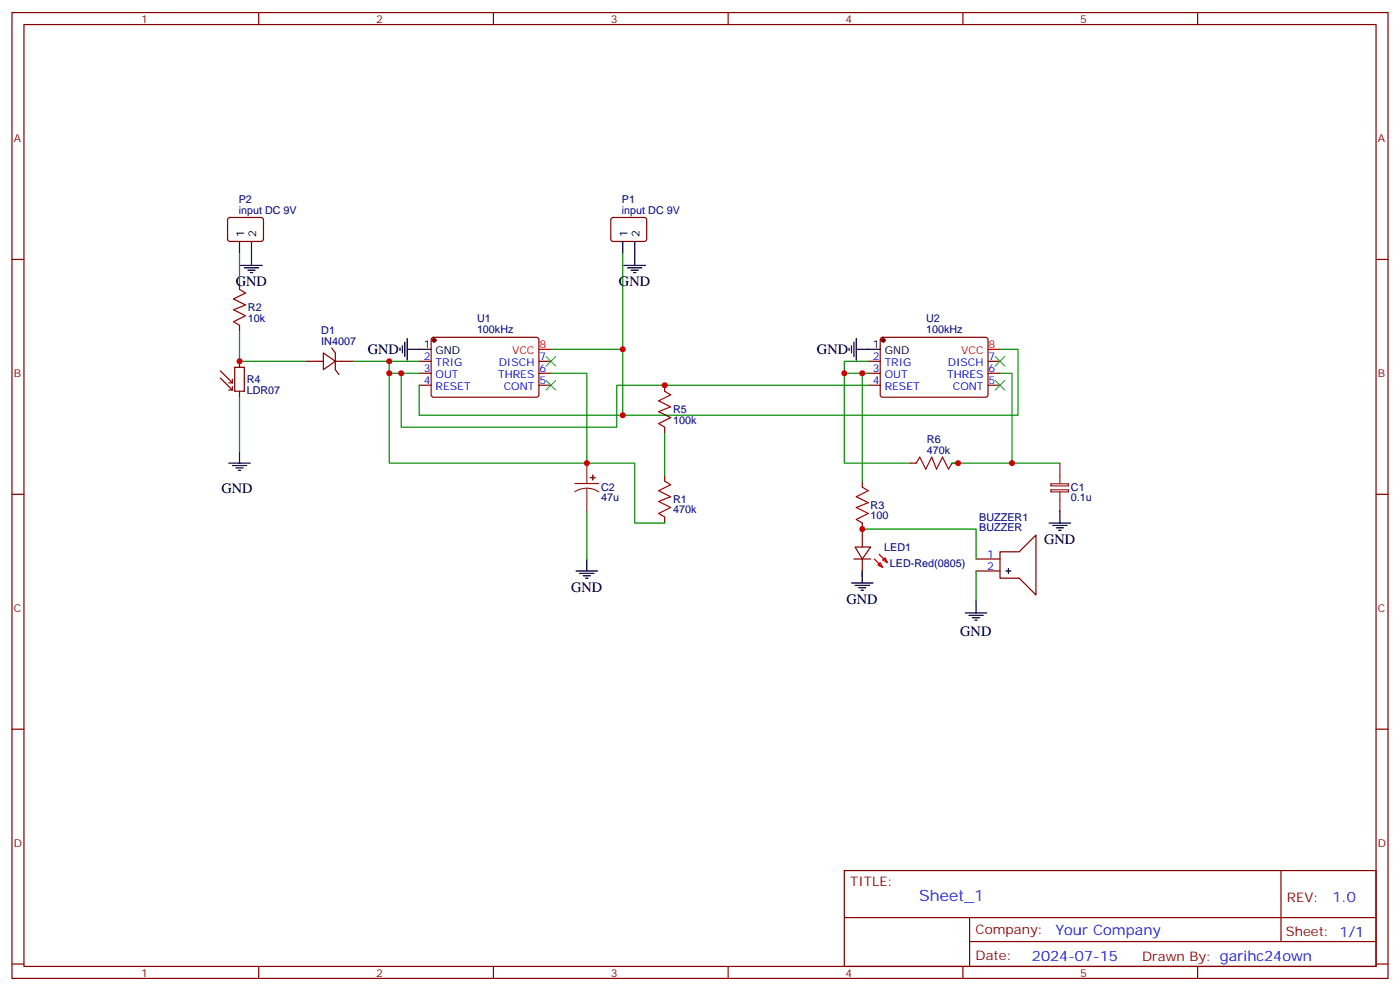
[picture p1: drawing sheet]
<svg xmlns="http://www.w3.org/2000/svg" width="412mm" height="292mm" viewBox="0 0 412 292" stroke-linecap="round" stroke-linejoin="round" font-family="sans-serif">
<g fill="none" stroke="#870000" stroke-width=".35">
<path d="M3.5 3.7h405.4v284.3h-405.4zM7.1 7.2h398.2v277.3h-398.2zM76.2 3.7v3.5M145.3 3.7v3.5M214.5 3.7v3.5M283.6 3.7v3.5M352.8 3.7v3.5M3.5 76.4h3.6M67.3 64.2l.4-.2 9.5 .1 .4 .6-.1 6-.6 .4-9.4-.1-.5-.6v-5.7zM180.2 64.2l.4-.2 9.5 .1 .4 .6-.1 6-.6 .4-9.5-.1-.4-.6v-5.7zM405.3 76.4h3.6M70.6 83.4v1.8"/>
<path d="M70.6 95.8v1.7M127.2 99.5l.5-.2 30.6 .1 .4 .6v16.5l-.7 .4h-30.6l-.4-.7v-16.2zM259.5 99.5l.5-.2 30.6 .1 .4 .6v16.5l-.7 .4h-30.6l-.4-.7v-16.2zM90 106.4h5.2M95.2 103.9l3.6 2.5-3.6 2.4zM97.7 102.5l1.1 1.4v4.9l1 1.4M98.8 106.4h5.3M123.5 106.4h3.5M123.5 109.9h3.5M123.5 113.4h3.5M158.7 106.4h3.6M158.7 109.9h3.6"/>
<path d="M158.7 113.4h3.6M195.8 113.4v1.8M255.8 106.4h3.5M255.8 109.9h3.5M255.8 113.4h3.5M291 106.4h3.6M291 109.9h3.6M291 113.4h3.6M195.8 125.8v1.7M195.8 139.9v1.7M268.1 136.3h1.8M280.5 136.3h1.7"/>
<path d="M3.5 145.5h3.6M195.8 152.2v1.8M254 141.6v1.8M254 154v7M405.3 145.5h3.6M251.5 164.6h5M251.9 161h4.6l-2.5 3.6zM254 164.6v5.3M287.5 164.6h7.1M287.5 168.1h7.1M294.6 162.5h5.6l5-5v17.7l-5-5h-5.6zM3.5 214.7h3.6"/>
<path d="M405.3 214.7h3.6M248.7 256.3h156.6v28.2h-156.6zM377.3 256.3v20.9M248.7 270.1h156.5M285.6 277.2h119.6M285.6 270.1v14.2M3.5 283.8h3.6M76.2 284.5v3.5M145.3 284.5v3.5M214.5 284.5v3.5M283.6 284.5v3.5M352.8 284.5v3.5"/>
<path d="M405.3 283.8h3.6"/>
</g>
<g fill="#870000" stroke="#870000" stroke-width=".35">
<circle cx="127.9" cy="100.2" r=".53"/>
<circle cx="260.2" cy="100.2" r=".53"/>
</g>
<g fill="none" stroke="#000" stroke-width=".35">
<path d="M70.6 71.1v3.5M70.9 78.1h6.4M72 78.8h4.2M73 79.6h2.1M74.1 71.1v7M183.4 71.1v3.5M183.8 78.1h6.3M184.9 78.8h4.2M185.9 79.6h2.1M187 71.1v7M73.7 80.3h.7M119.9 99.7v6.3"/>
<path d="M186.6 80.3h.7M252.2 99.7v6.3M117.8 102.5v.7M118.5 101.8v2.1M119.2 100.7v4.3M119.9 102.8h7.1M250.1 102.5v.7M250.8 101.8v2.1M251.5 100.7v4.3M252.2 102.8h7.1M67.4 136.3h6.3M68.4 137.1h4.3"/>
<path d="M69.5 137.8h2.1M70.2 138.5h.7M70.6 132.8v3.5M309 154h6.4M310.1 154.7h4.2M311.1 155.4h2.2M311.9 156.1h.7M312.2 150.5v3.5M169.7 168.1h6.3M170.7 168.8h4.3M171.8 169.5h2.1M172.5 170.2h.7"/>
<path d="M172.9 164.6v3.5M250.8 171.6h6.4M251.9 172.3h4.2M252.9 173h2.2M253.6 173.7h.8M254 168.1v3.5M287.5 176.9v3.5M296.3 168.1h1.4M297 167.4v1.4M284.3 180.4h6.4M285.4 181.2h4.2M286.5 181.9h2.1"/>
<path d="M287.2 182.6h.7"/>
</g>
<path d="M158.7 102.8h3.6M291 102.8h3.6M257.5 164.6l2.5 2.4M258.9 163.2l2.5 2.4M259.3 165.6l.7 1.4-1.4-.7zM260 164.9l.7-.7 .7 1.4z" fill="none" stroke="#f00" stroke-width=".35"/>
<g fill="none" stroke="#008700" stroke-width=".35">
<path d="M70.6 74.6v8.8M183.4 74.6v28.2h-21.1M70.6 97.5v8.9h19.4M70.6 116.9v15.9M104.1 106.4h19.4M114.7 106.4v3.5h8.8M114.7 109.9v26.4h58.2v-26.4h-10.6M118.2 109.9v15.9h63.5v-12.4h74.1M183.4 102.8v19.4h-59.9v-8.8M248.7 109.9v26.4h19.4M254 109.9v31.7M255.8 106.4h-7.1v3.5h7.1"/>
<path d="M294.6 102.8h5.3v19.4h-116.5M294.6 109.9h3.5v26.4h14.1M172.9 136.3h14.1v17.7h8.8M195.8 127.5v12.4M280.5 136.3h17.6M172.9 150.5v14.1M254 155.8h33.5v8.8M287.5 168.1v8.8"/>
</g>
<path d="M70.6 85.2l1.7 1.1-3.5 1.7 3.5 1.8-3.5 1.4 3.5 1.8-3.5 1.7 1.8 1.1M195.8 115.2l1.8 1-3.6 1.8 3.6 1.8-3.6 1.4 3.6 1.7-3.6 1.8 1.8 1.1M269.9 136.3l1-1.7 1.8 3.5 1.8-3.5 1.4 3.5 1.7-3.5 1.8 3.5 1.1-1.8M195.8 141.6l1.8 1.1-3.6 1.8 3.6 1.7-3.6 1.4 3.6 1.8-3.6 1.8 1.8 1M254 143.4l1.8 1.1-3.6 1.7 3.6 1.8-3.6 1.4 3.6 1.8-3.6 1.7 1.8 1.1" fill="none" stroke="#a10000" stroke-width=".35"/>
<path d="M64.9 111.3l3.5 3.5M64.9 109.2l3.5 3.5M67.4 114.8h1M67.4 112.7h1M68.4 111.7v1M68.4 113.8v1M69.1 108.1h2.9v7.1h-2.9zM70.6 106.4v1.7M70.6 115.2v1.7" fill="none" stroke="#850000" stroke-width=".35"/>
<path d="M172.9 136.3v6M312.2 136.3v6M169.3 142.3h7.1M172.9 143.8l-1.9 .2-1.7 .8M172.9 143.8l1.8 .2 1.7 .8M172.9 143.8v6.7M309.6 142.4h5.1v.7h-5.1zM309.6 144.2h5.1v.6h-5.1zM312.2 144.8v5.7" fill="none" stroke="#8c2424" stroke-width=".35"/>
<g fill="#8c2424" stroke="#8c2424" stroke-width=".35">
<path d="M173.9 140.6h1.4z"/>
<path d="M174.6 139.9v1.4z"/>
</g>
<path d="M160.9 105l2.8 2.8M160.9 112l2.8 2.8M163.7 105l-2.8 2.8M163.7 112l-2.8 2.8M293.2 105l2.8 2.8M293.2 112l2.8 2.8M296 105l-2.8 2.8M296 112l-2.8 2.8" fill="none" stroke="#3c3" stroke-width=".35"/>
<g fill="#c00">
<circle cx="114.7" cy="106.4" r=".88"/>
<circle cx="114.7" cy="109.9" r=".88"/>
<circle cx="118.2" cy="109.9" r=".88"/>
<circle cx="183.4" cy="102.8" r=".88"/>
<circle cx="183.4" cy="122.2" r=".88"/>
<circle cx="70.6" cy="106.4" r=".88"/>
<circle cx="195.8" cy="113.4" r=".88"/>
<circle cx="172.9" cy="136.3" r=".88"/>
<circle cx="298.1" cy="136.3" r=".88"/>
<circle cx="282.2" cy="136.3" r=".88"/>
<circle cx="248.7" cy="109.9" r=".88"/>
<circle cx="254" cy="155.8" r=".88"/>
<circle cx="254" cy="109.9" r=".88"/>
</g>
<text font-size="4.6" fill="#00f" x="270.8" y="265.3">Sheet_1</text>
<g font-size="4.2">
<text x="69.4" y="84.3">GND</text>
<text x="182.3" y="84.3">GND</text>
<text x="108.4" y="104.2">GND</text>
<text x="240.7" y="104.2">GND</text>
<text x="65.3" y="145.2">GND</text>
<text x="307.6" y="160.2">GND</text>
<text x="168.2" y="174.3">GND</text>
<text x="249.4" y="177.8">GND</text>
<text x="282.9" y="187.1">GND</text>
</g>
<g font-size="4.2" fill="#00f">
<text x="392.5" y="265.6">1.0</text>
<text x="310.9" y="275.1">Your Company</text>
<text x="304" y="282.9">2024-07-15</text>
</g>
<g font-size="3.9" fill="#800">
<text x="250.5" y="260.9">TITLE:</text>
<text x="379.1" y="265.6">REV:</text>
<text x="287.4" y="275.1">Company:</text>
<text x="378.7" y="275.7">Sheet: 1/1</text>
<text x="287.4" y="282.8">Date:</text>
<text x="336.4" y="282.8">Drawn By: garihc24own</text>
</g>
<g font-size="3.2" fill="#800">
<text x="41.6" y="6.7">1</text>
<text x="110.8" y="6.7">2</text>
<text x="179.9" y="6.7">3</text>
<text x="249.1" y="6.7">4</text>
<text x="318.2" y="6.7">5</text>
<text x="4.1" y="41.8">A</text>
<text x="405.9" y="41.8">A</text>
<text x="4.1" y="110.9">B</text>
<text x="405.9" y="110.9">B</text>
<text x="4.1" y="180.1">C</text>
<text x="405.9" y="180.1">C</text>
<text x="4.1" y="249.2">D</text>
<text x="405.9" y="249.2">D</text>
<text x="41.6" y="287.5">1</text>
<text x="110.8" y="287.5">2</text>
<text x="179.9" y="287.5">3</text>
<text x="249.1" y="287.5">4</text>
<text x="318.2" y="287.5">5</text>
</g>
<g font-size="3.2" fill="#000080">
<text x="70.3" y="59.8">P2</text>
<text x="183.2" y="59.8">P1</text>
<text x="70.3" y="63">input DC 9V</text>
<text x="183.2" y="63">input DC 9V</text>
<text x="73" y="94.7">10k</text>
<text x="73" y="91.5">R2</text>
<text x="140.5" y="94.8">U1</text>
<text x="272.8" y="94.8">U2</text>
<text x="94.7" y="101.4">IN4007</text>
<text x="94.7" y="98.4">D1</text>
<text x="140.5" y="97.9">100kHz</text>
<text x="272.8" y="97.9">100kHz</text>
<text x="72.7" y="112.7">R4</text>
<text x="72.7" y="115.9">LDR07</text>
<text x="198.3" y="124.7">100k</text>
<text x="198.3" y="121.5">R5</text>
<text x="273.1" y="130.4">R6</text>
<text x="273.1" y="133.5">470k</text>
<text x="177.1" y="147.6">47u</text>
<text x="177.1" y="144.5">C2</text>
<text x="198.3" y="148">R1</text>
<text x="256.5" y="149.8">R3</text>
<text x="315.5" y="147.6">0.1u</text>
<text x="315.5" y="144.5">C1</text>
<text x="198.3" y="151.2">470k</text>
<text x="256.5" y="152.9">100</text>
<text x="288.5" y="153.3">BUZZER1</text>
<text x="288.5" y="156.5">BUZZER</text>
<text x="260.5" y="162.1">LED1</text>
<text x="262.1" y="167">LED-Red(0805)</text>
</g>
<g font-size="3.2">
<text x="72" y="69.8" transform="rotate(-90 72 69.8)">1</text>
<text x="75.5" y="69.8" transform="rotate(-90 75.5 69.8)">2</text>
<text x="184.9" y="69.8" transform="rotate(-90 184.9 69.8)">1</text>
<text x="188.4" y="69.8" transform="rotate(-90 188.4 69.8)">2</text>
<text x="124.8" y="102.5">1</text>
<text x="128.3" y="104.2">GND</text>
<text x="257.1" y="102.5">1</text>
<text x="260.6" y="104.2">GND</text>
</g>
<g font-size="3.2" fill="#00f">
<text x="124.8" y="106">2</text>
<text x="128.3" y="107.8">TRIG</text>
<text x="146.9" y="107.8">DISCH</text>
<text x="158.9" y="106">7</text>
<text x="257.1" y="106">2</text>
<text x="260.6" y="107.8">TRIG</text>
<text x="279.2" y="107.8">DISCH</text>
<text x="291.2" y="106">7</text>
<text x="124.8" y="109.5">3</text>
<text x="124.8" y="113.1">4</text>
<text x="128.3" y="111.3">OUT</text>
<text x="146.7" y="111.3">THRES</text>
<text x="158.9" y="113.1">5</text>
<text x="158.9" y="109.5">6</text>
<text x="257.1" y="109.5">3</text>
<text x="257.1" y="113.1">4</text>
<text x="260.6" y="111.3">OUT</text>
<text x="279" y="111.3">THRES</text>
<text x="291.2" y="113.1">5</text>
<text x="291.2" y="109.5">6</text>
<text x="128.3" y="114.8">RESET</text>
<text x="148.4" y="114.8">CONT</text>
<text x="260.6" y="114.8">RESET</text>
<text x="280.7" y="114.8">CONT</text>
<text x="290.8" y="164.2">1</text>
<text x="290.8" y="167.7">2</text>
</g>
<g font-size="3.2" fill="#f00">
<text x="150.8" y="104.2">VCC</text>
<text x="158.9" y="102.5">8</text>
<text x="283.1" y="104.2">VCC</text>
<text x="291.2" y="102.5">8</text>
</g>
</svg>
